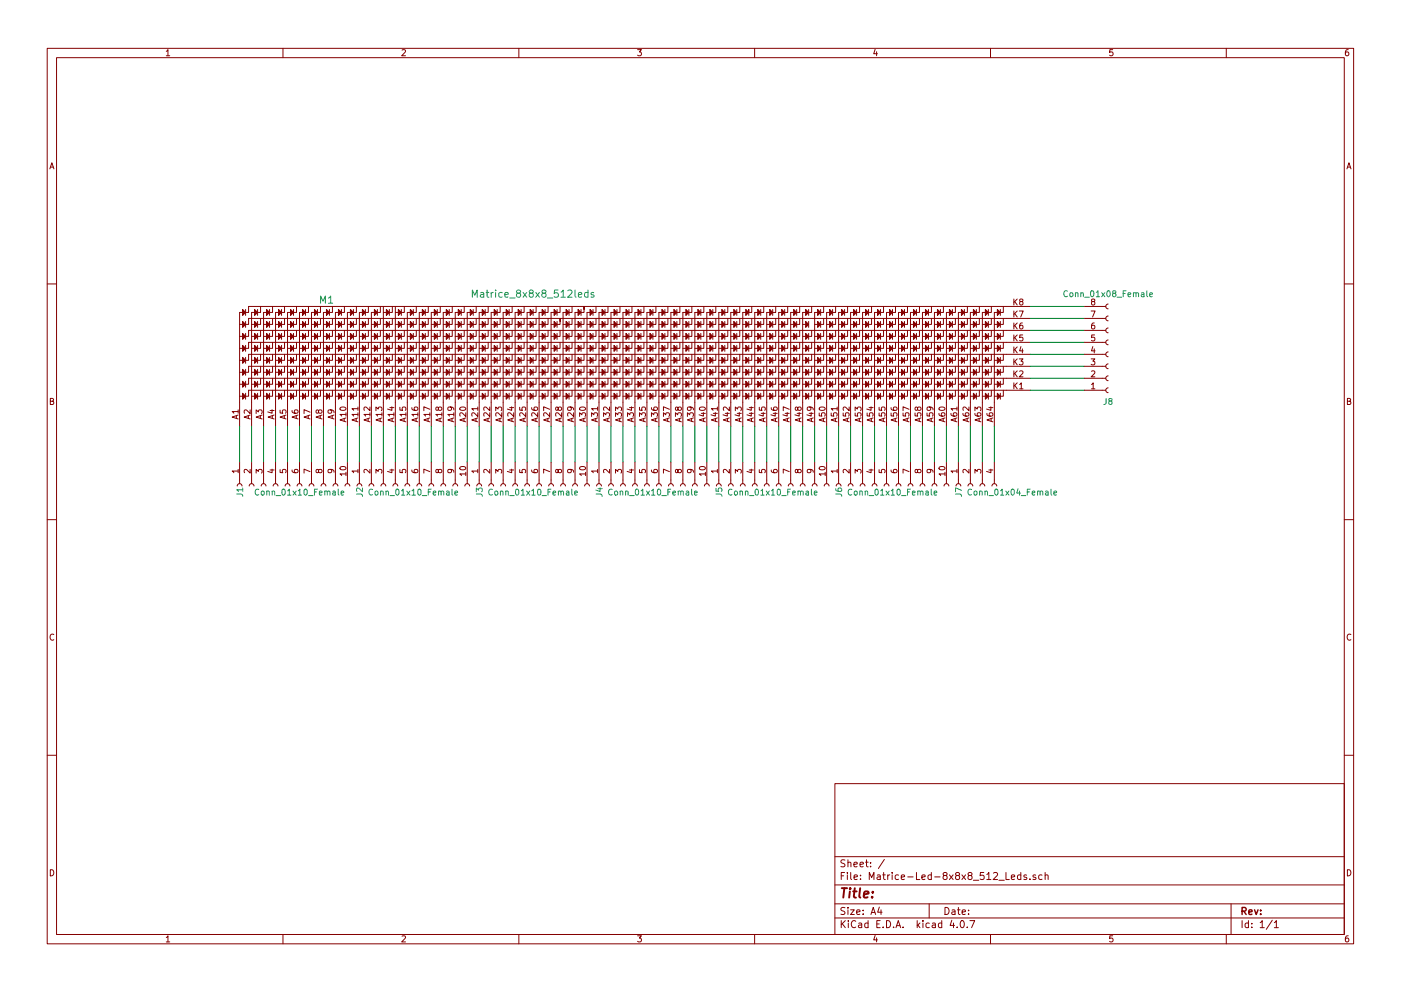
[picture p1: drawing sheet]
EESchema Schematic File Version 2
LIBS:power
LIBS:device
LIBS:switches
LIBS:relays
LIBS:motors
LIBS:transistors
LIBS:conn
LIBS:linear
LIBS:regul
LIBS:74xx
LIBS:cmos4000
LIBS:adc-dac
LIBS:memory
LIBS:xilinx
LIBS:microcontrollers
LIBS:dsp
LIBS:microchip
LIBS:analog_switches
LIBS:motorola
LIBS:texas
LIBS:intel
LIBS:audio
LIBS:interface
LIBS:digital-audio
LIBS:philips
LIBS:display
LIBS:cypress
LIBS:siliconi
LIBS:opto
LIBS:atmel
LIBS:contrib
LIBS:valves
LIBS:alex-library
LIBS:Matrice-Led-8x8x8_512_Leds-cache
EELAYER 25 0
EELAYER END
$Descr A4 11693 8268
encoding utf-8
Sheet 1 1
Title ""
Date ""
Rev ""
Comp ""
Comment1 ""
Comment2 ""
Comment3 ""
Comment4 ""
$EndDescr
$Comp
L Conn_01x10_Female J1
U 1 1
P 2400 4050
F 0 "J1" H 2450 4450 50  0000 C CNN
F 1 "Conn_01x10_Female" V 2450 3950 50  0000 C CNN
F 2 "alex-library:Connect-10pin" H 2400 4050 50  0001 C CNN
F 3 "" H 2400 4050 50  0001 C CNN
	1    2400 4050
	0    -1   1    0   
$EndComp
$Comp
L Conn_01x10_Female J2
U 1 1
P 3400 4050
F 0 "J2" H 3450 4450 50  0000 C CNN
F 1 "Conn_01x10_Female" V 3450 4000 50  0000 C CNN
F 2 "alex-library:Connect-10pin" H 3400 4050 50  0001 C CNN
F 3 "" H 3400 4050 50  0001 C CNN
	1    3400 4050
	0    -1   1    0   
$EndComp
$Comp
L Conn_01x10_Female J3
U 1 1
P 4400 4050
F 0 "J3" H 4450 4450 50  0000 C CNN
F 1 "Conn_01x10_Female" V 4450 4000 50  0000 C CNN
F 2 "alex-library:Connect-10pin" H 4400 4050 50  0001 C CNN
F 3 "" H 4400 4050 50  0001 C CNN
	1    4400 4050
	0    -1   1    0   
$EndComp
$Comp
L Conn_01x10_Female J4
U 1 1
P 5400 4050
F 0 "J4" H 5450 4450 50  0000 C CNN
F 1 "Conn_01x10_Female" V 5450 4000 50  0000 C CNN
F 2 "alex-library:Connect-10pin" H 5400 4050 50  0001 C CNN
F 3 "" H 5400 4050 50  0001 C CNN
	1    5400 4050
	0    -1   1    0   
$EndComp
$Comp
L Conn_01x10_Female J5
U 1 1
P 6400 4050
F 0 "J5" H 6450 4450 50  0000 C CNN
F 1 "Conn_01x10_Female" V 6450 4000 50  0000 C CNN
F 2 "alex-library:Connect-10pin" H 6400 4050 50  0001 C CNN
F 3 "" H 6400 4050 50  0001 C CNN
	1    6400 4050
	0    -1   1    0   
$EndComp
$Comp
L Conn_01x10_Female J6
U 1 1
P 7400 4050
F 0 "J6" H 7450 4450 50  0000 C CNN
F 1 "Conn_01x10_Female" V 7450 4000 50  0000 C CNN
F 2 "alex-library:Connect-10pin" H 7400 4050 50  0001 C CNN
F 3 "" H 7400 4050 50  0001 C CNN
	1    7400 4050
	0    -1   1    0   
$EndComp
$Comp
L Conn_01x04_Female J7
U 1 1
P 8100 4050
F 0 "J7" H 8150 4150 50  0000 C CNN
F 1 "Conn_01x04_Female" V 8150 3700 50  0000 C CNN
F 2 "alex-library:Connect-4pin" H 8100 4050 50  0001 C CNN
F 3 "" H 8100 4050 50  0001 C CNN
	1    8100 4050
	0    -1   1    0   
$EndComp
$Comp
L Conn_01x08_Female J8
U 1 1
P 9250 2950
F 0 "J8" H 9250 3350 50  0000 C CNN
F 1 "Conn_01x08_Female" H 9250 2450 50  0000 C CNN
F 2 "alex-library:Connect-8pin" H 9250 2950 50  0001 C CNN
F 3 "" H 9250 2950 50  0001 C CNN
	1    9250 2950
	1    0    0    1   
$EndComp
$Comp
L Matrice_8x8x8_512leds M1
U 1 1
P 5500 2950
F 0 "M1" V 5950 5725 60  0000 C CNN
F 1 "Matrice_8x8x8_512leds" V 6000 4000 60  0000 C CNN
F 2 "alex-library:Matrice-led-8x8x8_512-Leds" H 5900 3950 60  0001 C CNN
F 3 "" H 5900 3950 60  0001 C CNN
	1    5500 2950
	0    -1   -1   0   
$EndComp
Wire Wire Line
	9050 2550 8600 2550
Wire Wire Line
	9050 2650 8600 2650
Wire Wire Line
	9050 2750 8600 2750
Wire Wire Line
	9050 2850 8600 2850
Wire Wire Line
	9050 2950 8600 2950
Wire Wire Line
	9050 3050 8600 3050
Wire Wire Line
	9050 3150 8600 3150
Wire Wire Line
	9050 3250 8600 3250
Wire Wire Line
	8300 3850 8300 3550
Wire Wire Line
	8200 3850 8200 3550
Wire Wire Line
	8100 3850 8100 3550
Wire Wire Line
	8000 3850 8000 3550
Wire Wire Line
	7900 3850 7900 3550
Wire Wire Line
	7800 3550 7800 3850
Wire Wire Line
	7700 3850 7700 3550
Wire Wire Line
	7600 3550 7600 3850
Wire Wire Line
	7500 3850 7500 3550
Wire Wire Line
	7400 3550 7400 3850
Wire Wire Line
	7300 3850 7300 3550
Wire Wire Line
	7200 3550 7200 3850
Wire Wire Line
	7100 3850 7100 3550
Wire Wire Line
	7000 3550 7000 3850
Wire Wire Line
	6900 3850 6900 3550
Wire Wire Line
	6800 3550 6800 3850
Wire Wire Line
	6700 3850 6700 3550
Wire Wire Line
	6600 3550 6600 3850
Wire Wire Line
	6500 3850 6500 3550
Wire Wire Line
	6400 3550 6400 3850
Wire Wire Line
	6300 3850 6300 3550
Wire Wire Line
	6200 3550 6200 3850
Wire Wire Line
	6100 3850 6100 3550
Wire Wire Line
	6000 3550 6000 3850
Wire Wire Line
	5900 3850 5900 3550
Wire Wire Line
	5800 3550 5800 3850
Wire Wire Line
	5700 3850 5700 3550
Wire Wire Line
	5600 3550 5600 3850
Wire Wire Line
	5500 3850 5500 3550
Wire Wire Line
	5400 3550 5400 3850
Wire Wire Line
	5300 3850 5300 3550
Wire Wire Line
	5200 3550 5200 3850
Wire Wire Line
	5100 3850 5100 3550
Wire Wire Line
	5000 3550 5000 3850
Wire Wire Line
	4900 3550 4900 3850
Wire Wire Line
	4800 3850 4800 3550
Wire Wire Line
	4700 3550 4700 3850
Wire Wire Line
	4600 3550 4600 3850
Wire Wire Line
	4500 3850 4500 3550
Wire Wire Line
	4400 3550 4400 3850
Wire Wire Line
	4300 3850 4300 3550
Wire Wire Line
	4200 3550 4200 3850
Wire Wire Line
	4100 3850 4100 3550
Wire Wire Line
	4000 3550 4000 3850
Wire Wire Line
	3900 3850 3900 3550
Wire Wire Line
	3800 3550 3800 3850
Wire Wire Line
	3700 3850 3700 3550
Wire Wire Line
	3600 3550 3600 3850
Wire Wire Line
	3500 3850 3500 3550
Wire Wire Line
	3400 3550 3400 3850
Wire Wire Line
	3300 3850 3300 3550
Wire Wire Line
	3200 3550 3200 3850
Wire Wire Line
	3100 3850 3100 3550
Wire Wire Line
	3000 3550 3000 3850
Wire Wire Line
	2900 3850 2900 3550
Wire Wire Line
	2800 3550 2800 3850
Wire Wire Line
	2700 3850 2700 3550
Wire Wire Line
	2600 3550 2600 3850
Wire Wire Line
	2500 3850 2500 3550
Wire Wire Line
	2400 3550 2400 3850
Wire Wire Line
	2300 3850 2300 3550
Wire Wire Line
	2200 3550 2200 3850
Wire Wire Line
	2100 3850 2100 3550
Wire Wire Line
	2000 3550 2000 3850
$EndSCHEMATC
